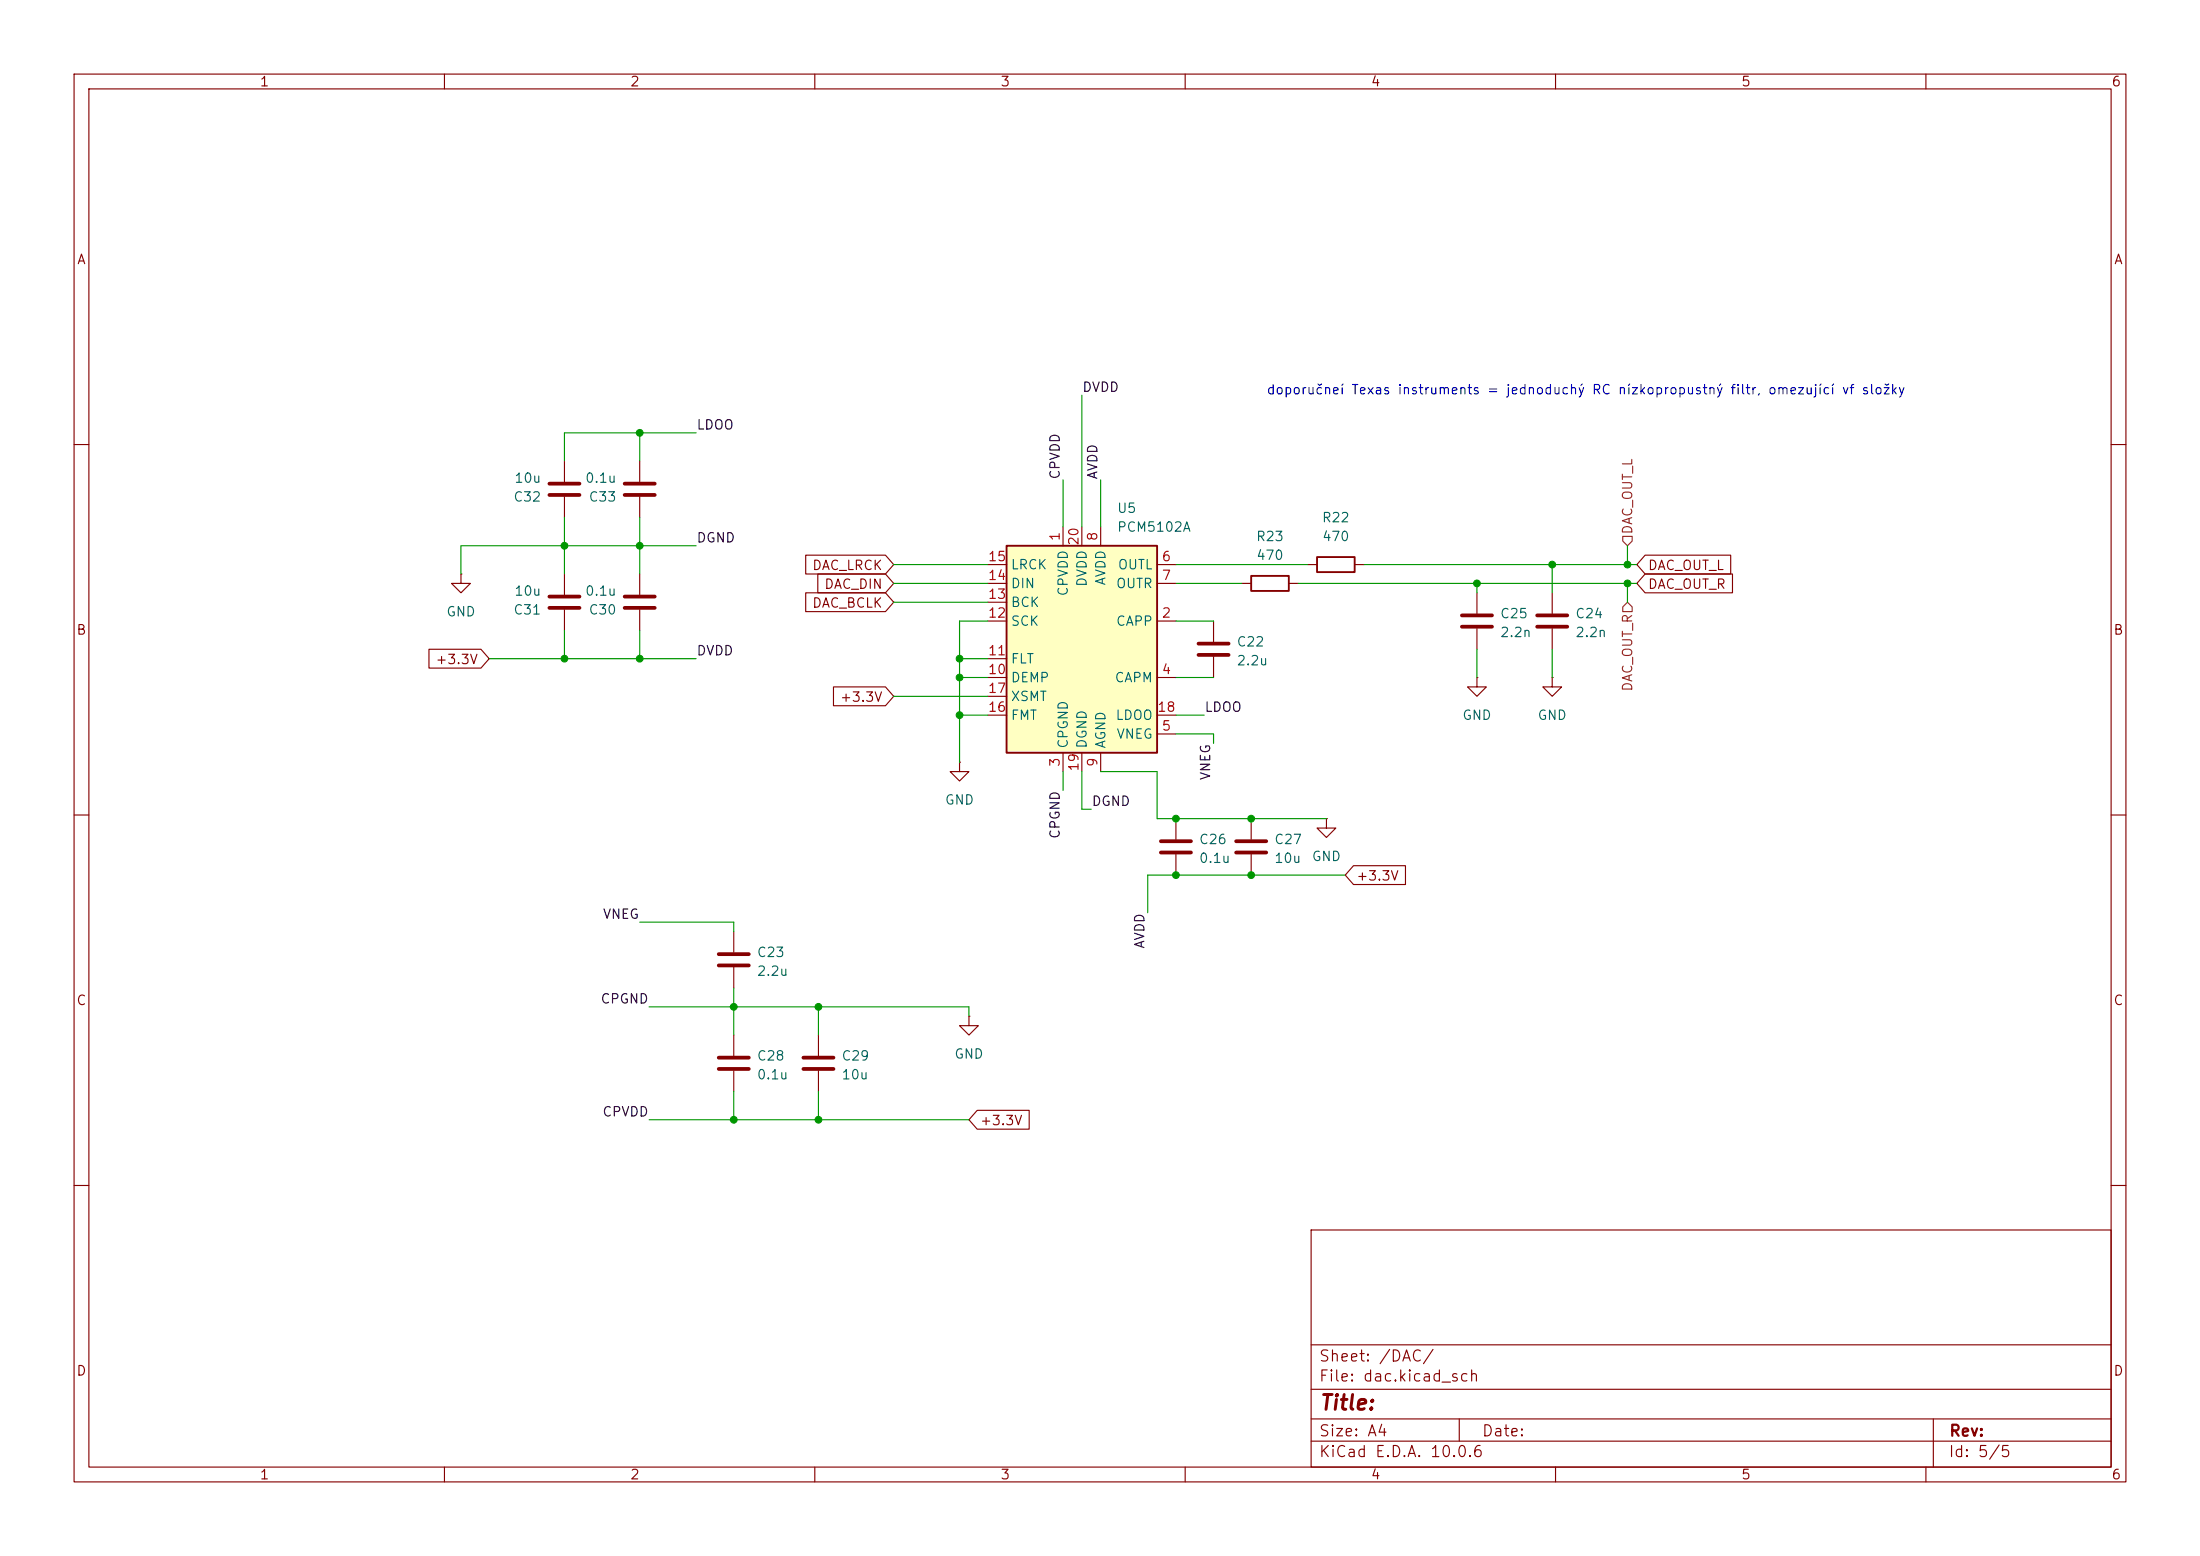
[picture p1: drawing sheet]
<svg xmlns="http://www.w3.org/2000/svg" width="297mm" height="210mm" viewBox="0 0 297 210" stroke-linecap="round" stroke-linejoin="round" font-family="sans-serif">
<g fill="none" stroke="#840000" stroke-width=".15">
<path d="M10 10h277v190h-277zM12 12h273v186h-273zM60 10v2M110 10v2M160 10v2M210 10v2M260 10v2M10 60h2M76.2 77.5v2.8M86.4 77.5v2.8M285 60h2M76.2 82.3v2.8"/>
<path d="M86.4 82.3v2.8M163.8 83.8v2.8M163.8 88.6v2.8M199.4 80v2.8M199.4 84.8v2.8M209.5 91.4v1.3h1.3l-1.3 1.3-1.2-1.3h1.2M209.5 91.4h.1M209.5 80v2.8M209.5 84.8v2.8M10 110h2M129.5 102.9v1.2h1.3l-1.3 1.3-1.2-1.3h1.2M129.5 102.9h.1"/>
<path d="M158.7 110.5v2.8M158.7 115.3v2.8M285 110h2M130.8 137.2v1.2h1.3l-1.3 1.3-1.3-1.3h1.3M130.8 137.2h.1M10 160h2M177 166h108v32h-108zM285 160h2M60 198v2M110 198v2M160 198v2M177 194.5h108"/>
<path d="M177 191.5h108M177 187.5h108M177 181.5h108M197 191.5v3M210 198v2M260 198v2M261 191.5v6.5"/>
</g>
<path d="M74.2 80.5h4M74.2 82h4M84.3 80.5h4.1M84.3 82h4.1M161.8 88.4h4.1M161.8 86.9h4.1M197.4 84.6h4M197.4 83.1h4M207.5 84.6h4.1M207.5 83.1h4.1M156.7 115.1h4.1M156.7 113.5h4.1" fill="none" stroke="#840000" stroke-width=".51"/>
<path d="M135.9 73.7h20.3v27.9h-20.3z" fill="#ffffc2"/>
<path d="M135.9 73.7h20.3v27.9h-20.3zM168.9 77.7h5.1v2.1h-5.1zM177.8 75.2h5.1v2h-5.1z" fill="none" stroke="#840000" stroke-width=".25"/>
<g fill="none" stroke="#840000" stroke-width=".15">
<path d="M62.2 77.5v1.2h1.3l-1.3 1.3-1.2-1.3h1.2M62.2 77.5h.1M76.2 62.2v2.8M76.2 67.1v2.8M86.4 62.2v2.8M86.4 67.1v2.8M108.8 74.9h10.7l1.1 1.3-1.1 1.3h-10.7zM110.4 77.5h9.1l1.1 1.2-1.1 1.3h-9.1zM133.3 76.2h2.6M133.3 78.7h2.6M143.5 71.1v2.6M146 71.1v2.6"/>
<path d="M148.6 71.1v2.6M156.2 76.2h2.5M156.2 78.7h2.5M167.6 78.7h1.3M174 78.7h1.3M176.5 76.2h1.3M182.9 76.2h1.2M222.1 74.9h11.5v2.6h-11.5l-1.1-1.3zM222.1 77.5h11.8v2.5h-11.8l-1.1-1.3zM57.9 87.6h7l1.1 1.3-1.1 1.3h-7zM108.8 80h10.7l1.1 1.3-1.1 1.3h-10.7zM112.5 92.7h7l1.1 1.3-1.1 1.3h-7z"/>
<path d="M133.3 83.8h2.6M133.3 91.4h2.6M133.3 88.9h2.6M133.3 81.3h2.6M133.3 96.5h2.6M133.3 94h2.6M156.2 83.8h2.5M156.2 91.4h2.5M156.2 99.1h2.5M156.2 96.5h2.5M199.4 91.4v1.3h1.3l-1.3 1.3-1.3-1.3h1.3M199.4 91.4h.1"/>
<path d="M143.5 101.6v2.5M146 101.6v2.5M148.6 101.6v2.5M168.9 110.5v2.8M168.9 115.3v2.8M179.1 110.5v1.3h1.2l-1.2 1.2-1.3-1.2h1.3M179.1 110.5h.1M182.7 116.8h7v2.6h-7l-1.1-1.3zM99.1 125.7v2.8M99.1 130.6v2.8M99.1 139.7v2.8M110.5 139.7v2.8"/>
<path d="M99.1 144.5v2.8M110.5 144.5v2.8M131.9 149.9h7v2.5h-7l-1.1-1.3z"/>
</g>
<path d="M74.2 65.3h4M74.2 66.8h4M84.3 65.3h4.1M84.3 66.8h4.1M166.9 115.1h4M166.9 113.5h4M97 130.3h4.1M97 128.8h4.1M97 144.3h4.1M97 142.7h4.1M108.5 144.3h4M108.5 142.7h4" fill="none" stroke="#840000" stroke-width=".51"/>
<path d="M219.1 72.4h1.2v.6l-.6 .7-.6-.7zM219.7 81.3l.6 .6v.7h-1.2v-.7z" fill="none" stroke="#725600" stroke-width=".15"/>
<g fill="none" stroke="#009600" stroke-width=".15">
<path d="M86.4 58.4v3.8M94 58.4h-17.8v3.8M146 53.3v17.8M76.2 69.9v7.6M86.4 69.9v7.6M94 73.7h-31.8v3.8M120.6 76.2h12.7M120.6 78.7h12.7M143.5 64.8v6.3M148.6 64.8v6.3M158.7 76.2h17.8M158.7 78.7h8.9"/>
<path d="M175.3 78.7h45.7M184.1 76.2h36.9M199.4 78.7v1.3M209.5 76.2v3.8M219.7 73.7v2.5M219.7 78.7v2.6M66 88.9h28M76.2 85.1v3.8M86.4 85.1v3.8M120.6 94h12.7M120.6 81.3h12.7M129.5 96.5h3.8"/>
<path d="M129.5 91.4h3.8M129.5 88.9h3.8M133.3 83.8h-3.8v19.1M158.7 99.1h5.1v1.2M158.7 96.5h3.9M158.7 91.4h5.1M158.7 83.8h5.1M199.4 87.6v3.8M209.5 87.6v3.8M143.5 104.1v2.6M146 104.1v5.1h1.3M148.6 104.1h7.6v6.4h22.9"/>
<path d="M181.6 118.1h-26.7v5.1M86.4 124.5h12.7v1.2M87.6 135.9h43.2v1.3M99.1 133.4v6.3M110.5 135.9v3.8M87.6 151.1h43.2M99.1 147.3v3.8M110.5 147.3v3.8"/>
</g>
<g fill="#009600" stroke="#009600" stroke-width=".14">
<circle cx="129.5" cy="88.9" r=".46"/>
<circle cx="129.5" cy="96.5" r=".46"/>
<circle cx="129.5" cy="91.4" r=".46"/>
<circle cx="86.4" cy="58.4" r=".46"/>
<circle cx="86.4" cy="73.7" r=".46"/>
<circle cx="76.2" cy="73.7" r=".46"/>
<circle cx="76.2" cy="88.9" r=".46"/>
<circle cx="158.7" cy="118.1" r=".46"/>
<circle cx="168.9" cy="118.1" r=".46"/>
<circle cx="168.9" cy="110.5" r=".46"/>
<circle cx="158.7" cy="110.5" r=".46"/>
<circle cx="199.4" cy="78.7" r=".46"/>
<circle cx="209.5" cy="76.2" r=".46"/>
<circle cx="219.7" cy="76.2" r=".46"/>
<circle cx="219.7" cy="78.7" r=".46"/>
<circle cx="110.5" cy="135.9" r=".46"/>
<circle cx="86.4" cy="88.9" r=".46"/>
<circle cx="99.1" cy="135.9" r=".46"/>
<circle cx="110.5" cy="151.1" r=".46"/>
<circle cx="99.1" cy="151.1" r=".46"/>
</g>
<text font-size="2" fill="#840000" x="178" y="190.8">Title:</text>
<g font-size="1.5" fill="#840000">
<text x="178" y="184.1">Sheet: /DAC/</text>
<text x="178" y="186.8">File: dac.kicad_sch</text>
<text x="178" y="197">KiCad E.D.A. 10.0.6</text>
<text x="178" y="194.2">Size: A4</text>
<text x="200" y="194.2">Date:</text>
<text x="263" y="197">Id: 5/5</text>
<text x="263" y="194.2">Rev:</text>
</g>
<g font-size="1.3" fill="#840000">
<text x="35" y="12">1</text>
<text x="85" y="12">2</text>
<text x="135" y="12">3</text>
<text x="185" y="12">4</text>
<text x="235" y="12">5</text>
<text x="285" y="12">6</text>
<text x="10.3" y="36">A</text>
<text x="285.3" y="36">A</text>
<text x="109.6" y="77.3">DAC_LRCK</text>
<text x="222.4" y="77.3">DAC_OUT_L</text>
<text x="109.6" y="82.3">DAC_BCLK</text>
<text x="111.2" y="79.8">DAC_DIN</text>
<text x="222.4" y="79.8">DAC_OUT_R</text>
<text x="10.2" y="86">B</text>
<text x="58.7" y="90">+3.3V</text>
<text x="285.2" y="86">B</text>
<text x="113.3" y="95">+3.3V</text>
<text x="183" y="119.2">+3.3V</text>
<text x="10.2" y="136">C</text>
<text x="285.2" y="136">C</text>
<text x="132.2" y="152.2">+3.3V</text>
<text x="10.2" y="186">D</text>
<text x="285.2" y="186">D</text>
<text x="35" y="200">1</text>
<text x="85" y="200">2</text>
<text x="135" y="200">3</text>
<text x="185" y="200">4</text>
<text x="235" y="200">5</text>
<text x="285" y="200">6</text>
</g>
<g font-size="1.3" fill="#0f0f0f">
<text x="146" y="53.2">DVDD</text>
<text x="94" y="58.3">LDOO</text>
<text x="143.4" y="64.8" transform="rotate(-90 143.4 64.8)">CPVDD</text>
<text x="148.5" y="64.8" transform="rotate(-90 148.5 64.8)">AVDD</text>
<text x="94" y="73.5">DGND</text>
<text x="94" y="88.8">DVDD</text>
<text x="162.5" y="96.4">LDOO</text>
<text x="163.7" y="105.4" transform="rotate(-90 163.7 105.4)">VNEG</text>
<text x="143.4" y="113.3" transform="rotate(-90 143.4 113.3)">CPGND</text>
<text x="147.3" y="109.1">DGND</text>
<text x="81.3" y="124.3">VNEG</text>
<text x="154.8" y="128.1" transform="rotate(-90 154.8 128.1)">AVDD</text>
<text x="81" y="135.8">CPGND</text>
<text x="81.2" y="151">CPVDD</text>
</g>
<text font-size="1.3" fill="#0000c2" x="170.9" y="53.5">doporučneí Texas instruments = jednoduchý RC nízkopropustný filtr, omezující vf složky</text>
<g font-size="1.3" fill="#006464">
<text x="69.3" y="65.5">10u</text>
<text x="78.9" y="65.5">0.1u</text>
<text x="69.2" y="68">C32</text>
<text x="79.4" y="68">C33</text>
<text x="150.7" y="69.5">U5</text>
<text x="178.4" y="70.8">R22</text>
<text x="136.4" y="77.2">LRCK</text>
<text x="150.7" y="72.1">PCM5102A</text>
<text x="150.8" y="77.2">OUTL</text>
<text x="169.5" y="73.4">R23</text>
<text x="169.5" y="75.9">470</text>
<text x="178.4" y="73.4">470</text>
<text x="60.2" y="83.5">GND</text>
<text x="69.2" y="83.3">C31</text>
<text x="69.3" y="80.7">10u</text>
<text x="78.9" y="80.7">0.1u</text>
<text x="79.4" y="83.3">C30</text>
<text x="136.4" y="82.2">BCK</text>
<text x="136.4" y="79.7">DIN</text>
<text x="144.5" y="80.6" transform="rotate(-90 144.5 80.6)">CPVDD</text>
<text x="147" y="79.3" transform="rotate(-90 147 79.3)">DVDD</text>
<text x="149.6" y="79.1" transform="rotate(-90 149.6 79.1)">AVDD</text>
<text x="150.6" y="79.7">OUTR</text>
<text x="202.4" y="83.8">C25</text>
<text x="212.6" y="83.8">C24</text>
<text x="136.4" y="89.9">FLT</text>
<text x="136.4" y="84.8">SCK</text>
<text x="150.6" y="84.8">CAPP</text>
<text x="166.9" y="87.6">C22</text>
<text x="202.4" y="86.3">2.2n</text>
<text x="212.6" y="86.3">2.2n</text>
<text x="136.4" y="92.4">DEMP</text>
<text x="136.4" y="94.9">XSMT</text>
<text x="150.4" y="92.4">CAPM</text>
<text x="166.9" y="90.1">2.2u</text>
<text x="136.4" y="97.5">FMT</text>
<text x="144.5" y="101.1" transform="rotate(-90 144.5 101.1)">CPGND</text>
<text x="147" y="101.1" transform="rotate(-90 147 101.1)">DGND</text>
<text x="149.6" y="101.1" transform="rotate(-90 149.6 101.1)">AGND</text>
<text x="150.5" y="97.5">LDOO</text>
<text x="150.6" y="100">VNEG</text>
<text x="197.3" y="97.5">GND</text>
<text x="207.5" y="97.5">GND</text>
<text x="127.5" y="108.9">GND</text>
<text x="161.8" y="114.2">C26</text>
<text x="161.8" y="116.8">0.1u</text>
<text x="171.9" y="114.2">C27</text>
<text x="171.9" y="116.8">10u</text>
<text x="177" y="116.5">GND</text>
<text x="102.1" y="129.5">C23</text>
<text x="102.1" y="132">2.2u</text>
<text x="102.1" y="143.5">C28</text>
<text x="113.5" y="143.5">C29</text>
<text x="128.7" y="143.2">GND</text>
<text x="102.1" y="146">0.1u</text>
<text x="113.5" y="146">10u</text>
</g>
<g font-size="1.3" fill="#a90000">
<text x="133.3" y="76.1">15</text>
<text x="143.4" y="73.1" transform="rotate(-90 143.4 73.1)">1</text>
<text x="145.9" y="73.7" transform="rotate(-90 145.9 73.7)">20</text>
<text x="148.5" y="73.1" transform="rotate(-90 148.5 73.1)">8</text>
<text x="156.7" y="76.1">6</text>
<text x="133.3" y="83.7">12</text>
<text x="133.3" y="81.1">13</text>
<text x="133.3" y="78.6">14</text>
<text x="156.7" y="83.7">2</text>
<text x="156.7" y="78.6">7</text>
<text x="133.3" y="88.8">11</text>
<text x="133.3" y="91.3">10</text>
<text x="133.3" y="93.8">17</text>
<text x="156.7" y="91.3">4</text>
<text x="133.3" y="96.4">16</text>
<text x="156.1" y="96.4">18</text>
<text x="156.7" y="98.9">5</text>
<text x="143.4" y="103.6" transform="rotate(-90 143.4 103.6)">3</text>
<text x="145.9" y="104.2" transform="rotate(-90 145.9 104.2)">19</text>
<text x="148.5" y="103.6" transform="rotate(-90 148.5 103.6)">9</text>
</g>
<g font-size="1.3" fill="#725600">
<text x="220.7" y="72.2" transform="rotate(-90 220.7 72.2)">DAC_OUT_L</text>
<text x="220.7" y="93.4" transform="rotate(-90 220.7 93.4)">DAC_OUT_R</text>
</g>
</svg>
